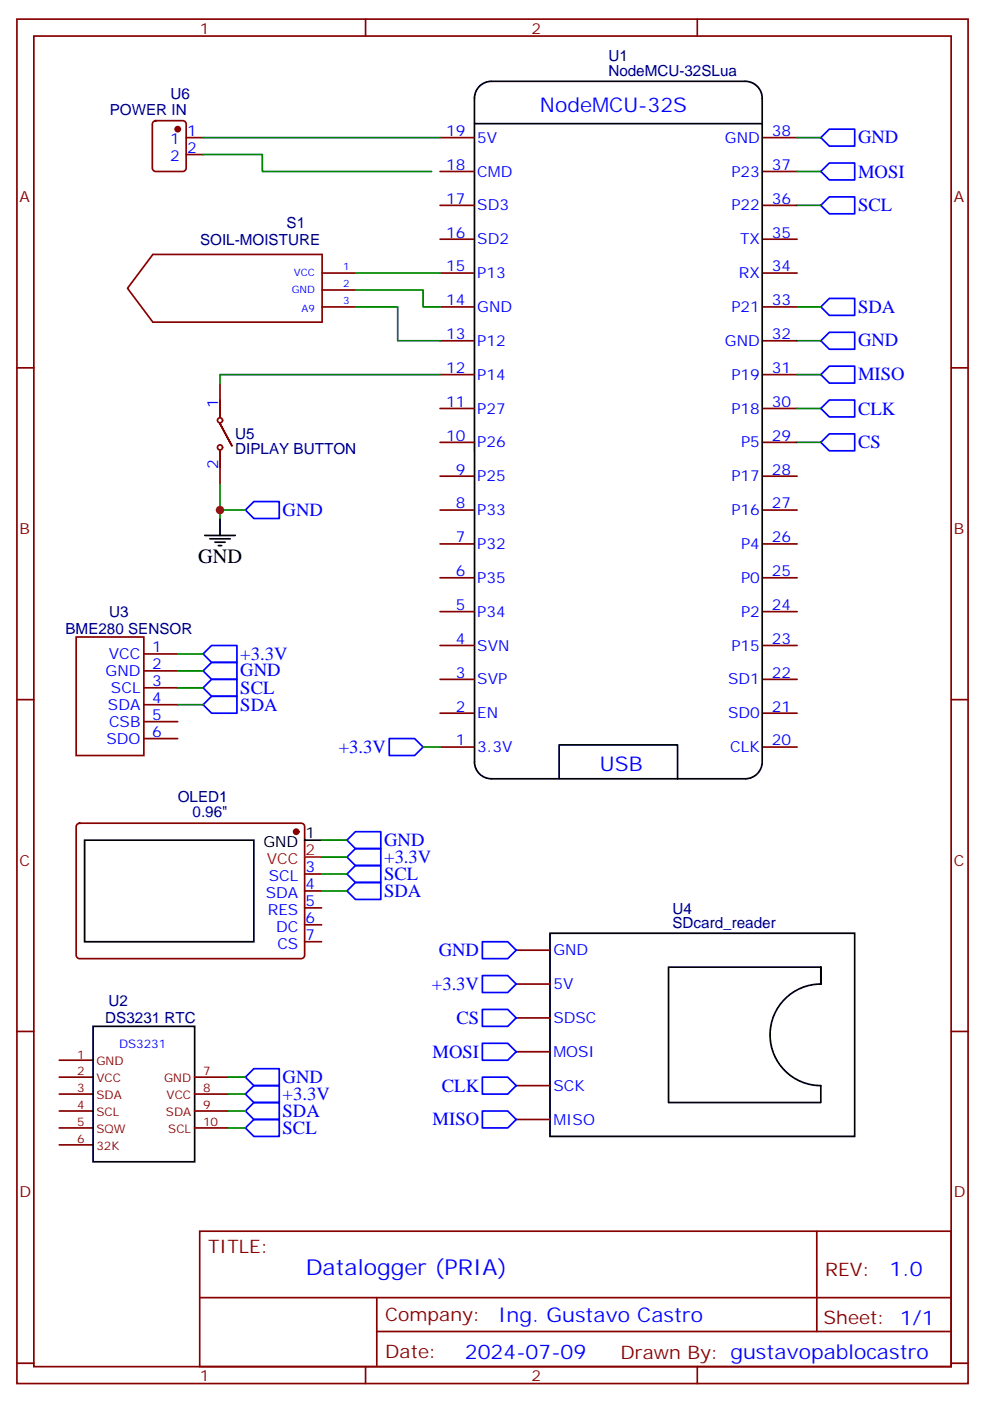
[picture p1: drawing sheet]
<svg xmlns="http://www.w3.org/2000/svg" width="205mm" height="292mm" viewBox="0 0 205 292" stroke-linecap="round" stroke-linejoin="round" font-family="sans-serif">
<g fill="none" stroke="#870000" stroke-width=".35">
<path d="M3.5 4h198.3v284.3h-198.3zM7.1 7.5h191.2v277.3h-191.2zM76.2 4v3.5M145.3 4v3.5M32 25.4l.5-.2h5.6a.71 .71 0 0 1 .7 .7v9.1a.76 .76 0 0 1-.7 .7h-5.6a.76 .76 0 0 1-.8-.7v-9.1zM38.8 28.7h3.5M38.8 32.2h3.5M91.7 28.7h7.1M91.7 35.7h7.1M159.1 28.7h7.1M159.1 35.7h7.1M31.9 53h35.2v14.1h-35.2l-5.3-7z"/>
<path d="M67.1 56.9h7M91.7 56.9h7.1M91.7 42.8h7.1M91.7 49.8h7.1M159.1 56.9h7.1M159.1 42.8h7.1M159.1 49.8h7.1M3.5 76.7h3.6M45.9 79.8v7.1M67.1 64h7M67.1 60.4h7M91.7 64h7.1"/>
<path d="M91.7 71h7.1M91.7 78.1h7.1M159.1 64h7.1M159.1 71h7.1M159.1 78.1h7.1M198.3 76.7h3.5M45.9 93.9v7.1M48.3 92.9l-2.4-4.6 2.4 4.6M91.7 85.1h7.1M91.7 92.2h7.1M91.7 99.2h7.1M159.1 85.1h7.1"/>
<path d="M159.1 92.2h7.1M159.1 99.2h7.1M91.7 106.3h7.1M91.7 113.3h7.1M159.1 106.3h7.1M159.1 113.3h7.1M15.9 132.8h14.1v24.6h-14.1zM30 136.3h7M30 139.8h7M91.7 120.4h7.1M91.7 127.5h7.1M91.7 134.5h7.1"/>
<path d="M159.1 120.4h7.1M159.1 127.5h7.1M159.1 134.5h7.1M3.5 145.8h3.6M30 143.3h7M30 146.9h7M30 150.4h7M30 153.9h7M91.7 141.6h7.1M91.7 148.6h7.1M91.7 155.7h7.1M159.1 141.6h7.1"/>
<path d="M159.1 148.6h7.1M159.1 155.7h7.1M198.3 145.8h3.5M16.1 171.8l.5-.2h46.2a.71 .71 0 0 1 .7 .7v26.8a.76 .76 0 0 1-.7 .7h-46.2a.76 .76 0 0 1-.7-.7v-26.8zM63.5 182.1h3.5M63.5 185.7h3.5M63.5 189.2h3.5M63.5 192.7h3.5M63.5 196.3h3.5M107.6 198h7.1M3.5 214.9h3.6M107.6 205.1h7.1"/>
<path d="M107.6 212.1h7.1M107.6 219.2h7.1M198.3 214.9h3.5M12.3 220.9h7.1M12.3 224.5h7.1M12.3 228h7.1M12.3 231.5h7.1M12.3 235.1h7.1M12.3 238.6h7.1M40.6 224.5h7M40.6 228h7M40.6 231.5h7"/>
<path d="M40.6 235.1h7M107.6 226.2h7.1M107.6 233.3h7.1M41.6 256.6h156.7v28.2h-156.7zM170.3 256.6v20.9M41.7 270.4h156.4M78.5 277.5h119.6M78.5 270.4v14.1M3.5 284.1h3.6M76.2 284.8v3.5M145.3 284.8v3.5M198.3 284.1h3.5"/>
<circle cx="45.9" cy="87.6" r=".53"/>
<circle cx="45.9" cy="93.2" r=".53"/>
</g>
<g fill="none" stroke="#000" stroke-width=".35">
<path d="M98.9 20.4v138.4a3.5 3.5 0 0 0 3.5 3.5h52.9a3.5 3.5 0 0 0 3.6-3.5M98.9 25.8h60M98.9 20.5a3.5 3.5 0 0 1 3.5-3.6h52.9a3.5 3.5 0 0 1 3.6 3.6M158.9 20.5v138.1M42.7 111.6h6.3M43.7 112.3h4.3M44.8 113h2.1M45.5 113.7h.7M45.9 108.1v3.5M17.6 175.1h35.3v21.2h-35.3zM63.5 175.1h3.5M116.5 162.3v-7.1h24.7v7.1"/>
<path d="M114.7 194.5h63.5v42.3h-63.5zM19.4 213.9h21.2v28.2h-21.2zM171.1 201.5h-31.8v28.3h31.8v-3.6a10.6 10.6 0 0 1-10.6-10.5 10.6 10.6 0 0 1 10.6-10.6M171.1 201.5v3.6v-3.6"/>
</g>
<g fill="#870000" stroke="#870000" stroke-width=".35">
<circle cx="61.7" cy="173.3" r=".53"/>
<circle cx="37" cy="26.9" r=".53"/>
</g>
<path d="M63.5 178.6h3.5" fill="none" stroke="#f00" stroke-width=".35"/>
<g fill="none" stroke="#00f" stroke-width=".35">
<path d="M172.9 26.9h5.3v3.5h-5.3l-1.8-1.7zM172.9 34h5.3v3.5h-5.3l-1.8-1.8zM172.9 41h5.3v3.6h-5.3l-1.8-1.8zM172.9 69.3h5.3v3.5h-5.3l-1.8-1.8zM172.9 62.2h5.3v3.5h-5.3l-1.8-1.7zM172.9 76.3h5.3v3.5h-5.3l-1.8-1.7zM172.9 83.4h5.3v3.5h-5.3l-1.8-1.8zM172.9 90.4h5.3v3.5h-5.3l-1.8-1.7zM52.9 104.5h5.3v3.6h-5.3l-1.7-1.8zM44.1 138h5.3v3.6h-5.3l-1.8-1.8zM44.1 134.5h5.3v3.5h-5.3l-1.8-1.7zM44.1 145.1h5.3v3.5h-5.3l-1.8-1.7z"/>
<path d="M44.1 141.6h5.3v3.5h-5.3l-1.8-1.8zM81.1 153.9h5.3l1.8 1.8-1.8 1.7h-5.3zM74.1 173.3h5.3v3.5h-5.3l-1.8-1.7zM74.1 176.8h5.3v3.6h-5.3l-1.8-1.8zM74.1 180.4h5.3v3.5h-5.3l-1.8-1.8zM74.1 183.9h5.3v3.5h-5.3l-1.8-1.7zM100.5 196.3h5.3l1.8 1.7-1.8 1.8h-5.3zM100.5 210.4h5.3l1.8 1.7-1.8 1.8h-5.3zM100.5 217.4h5.3l1.8 1.8-1.8 1.7h-5.3zM100.5 203.3h5.3l1.8 1.8-1.8 1.7h-5.3zM51.2 231.5l1.7-1.7h5.3v3.5h-5.3zM51.2 224.5l1.7-1.8h5.3v3.5h-5.3z"/>
<path d="M52.9 233.3h5.3v3.5h-5.3l-1.7-1.7zM52.9 226.2h5.3v3.6h-5.3l-1.7-1.8zM100.5 224.5h5.3l1.8 1.7-1.8 1.8h-5.3zM100.5 231.5h5.3l1.8 1.8-1.8 1.8h-5.3z"/>
</g>
<g fill="none" stroke="#008700" stroke-width=".35">
<path d="M42.3 32.2h12.4v3.5h35.3M42.3 28.7h49.4M166.2 28.7h4.9M166.2 35.7h4.9M74.1 56.9h17.6M166.2 42.8h4.9M74.1 64h8.8v7h8.8M74.1 60.4h14.1v3.6h3.5M91.7 78.1h-45.8v1.7M166.2 71h4.9M166.2 64h4.9M166.2 78.1h4.9"/>
<path d="M166.2 85.1h4.9M166.2 92.2h4.9M45.9 101v7.1M45.9 106.3h5.3M37 136.3h5.3M37 139.8h5.3M37 143.3h5.3M37 146.9h5.3M88.2 155.7h3.5M67 178.6h5.3M67 175.1h5.3M67 182.1h5.3"/>
<path d="M67 185.7h5.3M47.6 224.5h3.6M47.6 228h3.6M47.6 231.5h3.6M47.6 235.1h3.6"/>
</g>
<circle cx="45.9" cy="106.3" r=".88" fill="#c00"/>
<text font-size="4.6" fill="#00f" x="63.7" y="265.6">Datalogger (PRIA)</text>
<g font-size="4.2" fill="#00f">
<text x="112.5" y="23.4">NodeMCU-32S</text>
<text x="125.1" y="160.6">USB</text>
<text x="185.4" y="265.8">1.0</text>
<text x="103.8" y="275.4">Ing. Gustavo Castro</text>
<text x="96.9" y="283.2">2024-07-09</text>
</g>
<text font-size="4.2" x="41.3" y="117.2">GND</text>
<g font-size="3.9" fill="#00f">
<text x="178.9" y="29.8">GND</text>
<text x="178.9" y="37">MOSI</text>
<text x="178.9" y="44">SCL</text>
<text x="178.9" y="65.2">SDA</text>
<text x="178.9" y="72.2">GND</text>
<text x="178.9" y="79.2">MISO</text>
<text x="178.9" y="86.4">CLK</text>
<text x="178.9" y="93.5">CS</text>
<text x="58.9" y="107.5">GND</text>
<text x="50.1" y="137.4">+3.3V</text>
<text x="50.1" y="141">GND</text>
<text x="50.1" y="148.1">SDA</text>
<text x="50.1" y="144.6">SCL</text>
<text x="70.6" y="156.8">+3.3V</text>
<text x="80.1" y="176.4">GND</text>
<text x="80.1" y="179.8">+3.3V</text>
<text x="80.1" y="183.4">SCL</text>
<text x="80.1" y="186.9">SDA</text>
<text x="91.5" y="199.2">GND</text>
<text x="90" y="206.2">+3.3V</text>
<text x="95.1" y="213.4">CS</text>
<text x="90.2" y="220.5">MOSI</text>
<text x="58.9" y="225.6">GND</text>
<text x="92.1" y="227.5">CLK</text>
<text x="58.9" y="232.8">SDA</text>
<text x="58.9" y="229.2">+3.3V</text>
<text x="58.9" y="236.3">SCL</text>
<text x="90.2" y="234.5">MISO</text>
</g>
<g font-size="3.9" fill="#800">
<text x="43.4" y="261.2">TITLE:</text>
<text x="172" y="265.8">REV:</text>
<text x="80.3" y="275.4">Company:</text>
<text x="171.7" y="276">Sheet: 1/1</text>
<text x="80.3" y="283">Date:</text>
<text x="129.3" y="283.1">Drawn By: gustavopablocastro</text>
</g>
<g font-size="3.2" fill="#800">
<text x="41.6" y="7">1</text>
<text x="110.8" y="7">2</text>
<text x="4.1" y="42.1">A</text>
<text x="198.8" y="42.1">A</text>
<text x="4.1" y="111.2">B</text>
<text x="198.8" y="111.2">B</text>
<text x="4.1" y="180.4">C</text>
<text x="198.8" y="180.4">C</text>
<text x="4.1" y="249.5">D</text>
<text x="198.8" y="249.5">D</text>
<text x="41.6" y="287.8">1</text>
<text x="110.8" y="287.8">2</text>
</g>
<g font-size="3.2" fill="#000080">
<text x="126.8" y="15.9">NodeMCU-32SLua</text>
<text x="126.8" y="12.8">U1</text>
<text x="22.9" y="23.9">POWER IN</text>
<text x="35.6" y="20.6">U6</text>
<text x="59.7" y="47.5">S1</text>
<text x="41.7" y="51">SOIL-MOISTURE</text>
<text x="49" y="94.7">DIPLAY BUTTON</text>
<text x="49" y="91.5">U5</text>
<text x="22.7" y="128.6">U3</text>
<text x="13.7" y="132.2">BME280 SENSOR</text>
<text x="37" y="167.1">OLED1</text>
<text x="40.1" y="170.2">0.96&quot;</text>
<text x="140.2" y="190.4">U4</text>
<text x="140.2" y="193.4">SDcard_reader</text>
<text x="22.6" y="209.7">U2</text>
<text x="22" y="213.2">DS3231 RTC</text>
</g>
<g font-size="3.2" fill="#00f">
<text x="39" y="28.3">1</text>
<text x="93" y="28.3">19</text>
<text x="99.5" y="29.7">5V</text>
<text x="151.1" y="29.7">GND</text>
<text x="160.9" y="28.3">38</text>
<text x="35.5" y="30.1">1</text>
<text x="35.5" y="33.6">2</text>
<text x="39" y="31.9">2</text>
<text x="93" y="35.4">18</text>
<text x="160.9" y="35.4">37</text>
<text x="99.5" y="36.8">CMD</text>
<text x="152.4" y="36.8">P23</text>
<text x="93" y="42.4">17</text>
<text x="99.5" y="43.9">SD3</text>
<text x="152.4" y="43.9">P22</text>
<text x="160.9" y="42.4">36</text>
<text x="93" y="49.5">16</text>
<text x="99.5" y="50.9">SD2</text>
<text x="154.3" y="50.9">TX</text>
<text x="160.9" y="49.5">35</text>
<text x="93" y="56.6">15</text>
<text x="99.5" y="58">P13</text>
<text x="154" y="58">RX</text>
<text x="160.9" y="56.6">34</text>
<text x="93" y="63.6">14</text>
<text x="99.5" y="65">GND</text>
<text x="152.4" y="65">P21</text>
<text x="160.9" y="63.6">33</text>
<text x="93" y="70.7">13</text>
<text x="160.9" y="70.7">32</text>
<text x="93" y="77.7">12</text>
<text x="99.5" y="72.1">P12</text>
<text x="151.1" y="72.1">GND</text>
<text x="160.9" y="77.7">31</text>
<text x="99.5" y="79.1">P14</text>
<text x="152.4" y="79.1">P19</text>
<text x="45.5" y="85.1" transform="rotate(-90 45.5 85.1)">1</text>
<text x="93" y="84.8">11</text>
<text x="99.5" y="86.2">P27</text>
<text x="152.4" y="86.2">P18</text>
<text x="160.9" y="84.8">30</text>
<text x="93" y="91.8">10</text>
<text x="99.5" y="93.2">P26</text>
<text x="154.5" y="93.2">P5</text>
<text x="160.9" y="91.8">29</text>
<text x="45.5" y="97.7" transform="rotate(-90 45.5 97.7)">2</text>
<text x="95" y="98.9">9</text>
<text x="99.5" y="100.3">P25</text>
<text x="152.4" y="100.3">P17</text>
<text x="160.9" y="98.9">28</text>
<text x="95" y="105.9">8</text>
<text x="99.5" y="107.4">P33</text>
<text x="152.4" y="107.4">P16</text>
<text x="160.9" y="105.9">27</text>
<text x="95" y="113">7</text>
<text x="160.9" y="113">26</text>
<text x="99.5" y="114.4">P32</text>
<text x="154.5" y="114.4">P4</text>
<text x="95" y="120.1">6</text>
<text x="99.5" y="121.5">P35</text>
<text x="154.5" y="121.5">P0</text>
<text x="160.9" y="120.1">25</text>
<text x="95" y="127.1">5</text>
<text x="99.5" y="128.5">P34</text>
<text x="154.5" y="128.5">P2</text>
<text x="160.9" y="127.1">24</text>
<text x="22.7" y="137.3">VCC</text>
<text x="31.7" y="135.9">1</text>
<text x="95" y="134.2">4</text>
<text x="99.5" y="135.6">SVN</text>
<text x="152.4" y="135.6">P15</text>
<text x="160.9" y="134.2">23</text>
<text x="22" y="140.9">GND</text>
<text x="31.7" y="139.5">2</text>
<text x="31.7" y="143">3</text>
<text x="95" y="141.2">3</text>
<text x="99.5" y="142.6">SVP</text>
<text x="151.8" y="142.6">SD1</text>
<text x="160.9" y="141.2">22</text>
<text x="22.5" y="147.9">SDA</text>
<text x="23.1" y="144.4">SCL</text>
<text x="31.7" y="146.5">4</text>
<text x="95" y="148.3">2</text>
<text x="99.5" y="149.7">EN</text>
<text x="151.8" y="149.7">SD0</text>
<text x="160.9" y="148.3">21</text>
<text x="22.2" y="155">SDO</text>
<text x="22.7" y="151.4">CSB</text>
<text x="31.7" y="150">5</text>
<text x="31.7" y="153.6">6</text>
<text x="95" y="155.3">1</text>
<text x="160.9" y="155.3">20</text>
<text x="99.5" y="156.7">3.3V</text>
<text x="152.2" y="156.7">CLK</text>
<text x="56" y="183.6">SCL</text>
<text x="63.7" y="181.8">3</text>
<text x="63.7" y="185.3">4</text>
<text x="55.4" y="187.1">SDA</text>
<text x="55.8" y="190.6">RES</text>
<text x="63.7" y="188.8">5</text>
<text x="57.5" y="194.1">DC</text>
<text x="57.8" y="197.7">CS</text>
<text x="63.7" y="192.4">6</text>
<text x="63.7" y="195.9">7</text>
<text x="115.4" y="199.1">GND</text>
<text x="115.4" y="206.1">5V</text>
<text x="115.4" y="213.2">SDSC</text>
<text x="115.4" y="220.2">MOSI</text>
<text x="115.4" y="227.3">SCK</text>
<text x="115.4" y="234.4">MISO</text>
</g>
<g font-size="3.2">
<text x="54.9" y="176.5">GND</text>
<text x="63.7" y="174.7">1</text>
</g>
<g font-size="3.2" fill="#f00">
<text x="63.7" y="178.3">2</text>
<text x="55.6" y="180">VCC</text>
</g>
<g font-size="2.5" fill="#800">
<text x="16.1" y="220.6">1</text>
<text x="16.1" y="224.1">2</text>
<text x="16.1" y="227.6">3</text>
<text x="20.1" y="222">GND</text>
<text x="20.1" y="225.5">VCC</text>
<text x="34.2" y="225.5">GND</text>
<text x="42.3" y="224.1">7</text>
<text x="42.3" y="227.6">8</text>
<text x="16.1" y="231.2">4</text>
<text x="20.1" y="229.1">SDA</text>
<text x="20.1" y="232.6">SCL</text>
<text x="34.6" y="232.6">SDA</text>
<text x="34.7" y="229.1">VCC</text>
<text x="42.3" y="231.2">9</text>
<text x="16.1" y="234.7">5</text>
<text x="16.1" y="238.2">6</text>
<text x="20.1" y="236.1">SQW</text>
<text x="20.1" y="239.6">32K</text>
<text x="35.1" y="236.1">SCL</text>
<text x="42.3" y="234.7">10</text>
</g>
<text font-size="2.5" fill="#00f" x="24.8" y="218.5">DS3231</text>
<g font-size="2.1" fill="#00f">
<text x="61.3" y="57.6">VCC</text>
<text x="71.5" y="56.2">1</text>
<text x="71.5" y="59.7">2</text>
<text x="60.8" y="61.1">GND</text>
<text x="62.9" y="65">A9</text>
<text x="71.5" y="63.3">3</text>
</g>
</svg>
